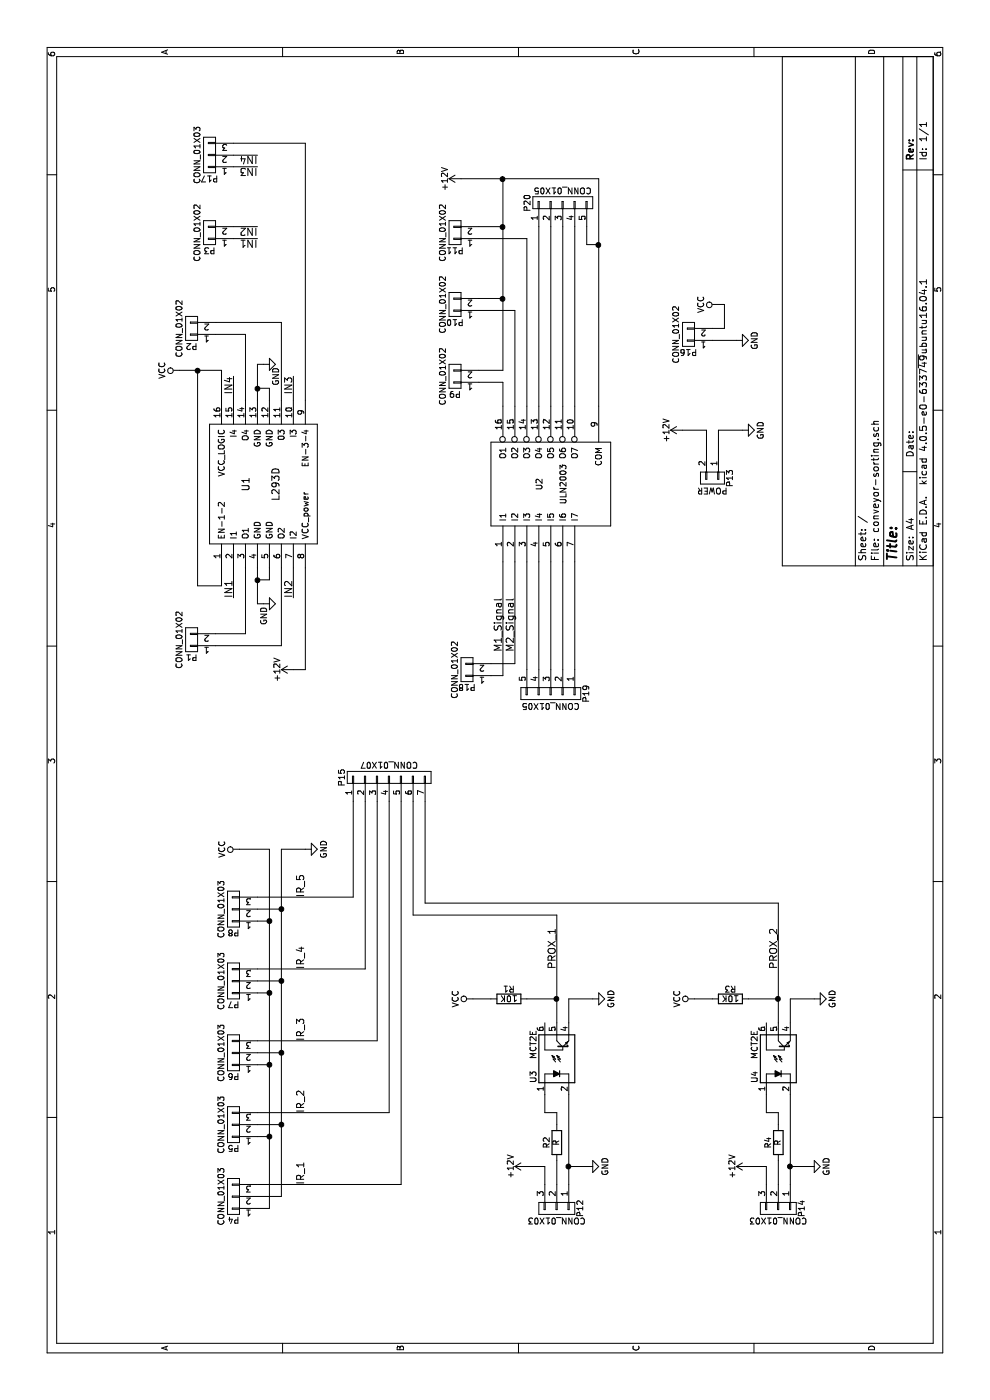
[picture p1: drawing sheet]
EESchema Schematic File Version 2
LIBS:power
LIBS:device
LIBS:transistors
LIBS:conn
LIBS:linear
LIBS:regul
LIBS:74xx
LIBS:cmos4000
LIBS:adc-dac
LIBS:memory
LIBS:xilinx
LIBS:microcontrollers
LIBS:dsp
LIBS:microchip
LIBS:analog_switches
LIBS:motorola
LIBS:texas
LIBS:intel
LIBS:audio
LIBS:interface
LIBS:digital-audio
LIBS:philips
LIBS:display
LIBS:cypress
LIBS:siliconi
LIBS:opto
LIBS:atmel
LIBS:contrib
LIBS:valves
LIBS:l293d
LIBS:conveyor-sorting-cache
EELAYER 25 0
EELAYER END
$Descr A4 11693 8268
encoding utf-8
Sheet 1 1
Title ""
Date ""
Rev ""
Comp ""
Comment1 ""
Comment2 ""
Comment3 ""
Comment4 ""
$EndDescr
$Comp
L 4N25 U3
U 1 1
P 2850 4650
F 0 "U3" H 2650 4850 50  0000 L CNN
F 1 "MCT2E" H 2850 4850 50  0000 L CNN
F 2 "Housings_DIP:DIP-6_W7.62mm_LongPads" H 2650 4450 50  0001 L CIN
F 3 "" H 2850 4650 50  0000 L CNN
	1    2850 4650
	1    0    0    -1  
$EndComp
$Comp
L ULN2003 U2
U 1 1
P 7650 4600
F 0 "U2" H 7650 4700 50  0000 C CNN
F 1 "ULN2003" H 7650 4500 50  0000 C CNN
F 2 "Housings_DIP:DIP-16_W7.62mm_LongPads" H 7650 4600 50  0001 C CNN
F 3 "" H 7650 4600 50  0000 C CNN
	1    7650 4600
	1    0    0    -1  
$EndComp
Text Label 6700 4200 2    60   ~ 0
M1_Signal
Text Label 6700 4300 2    60   ~ 0
M2_Signal
$Comp
L CONN_01X02 P10
U 1 1
P 9150 3800
F 0 "P10" H 9150 3950 50  0000 C CNN
F 1 "CONN_01X02" V 9250 3800 50  0000 C CNN
F 2 "Terminal_Blocks:TerminalBlock_Pheonix_MKDS1.5-2pol" H 9150 3800 50  0001 C CNN
F 3 "" H 9150 3800 50  0000 C CNN
	1    9150 3800
	0    -1   -1   0   
$EndComp
$Comp
L CONN_01X02 P11
U 1 1
P 9750 3800
F 0 "P11" H 9750 3950 50  0000 C CNN
F 1 "CONN_01X02" V 9850 3800 50  0000 C CNN
F 2 "Terminal_Blocks:TerminalBlock_Pheonix_MKDS1.5-2pol" H 9750 3800 50  0001 C CNN
F 3 "" H 9750 3800 50  0000 C CNN
	1    9750 3800
	0    -1   -1   0   
$EndComp
$Comp
L +12V #PWR01
U 1 1
P 10200 3850
F 0 "#PWR01" H 10200 3700 50  0001 C CNN
F 1 "+12V" H 10200 3990 50  0000 C CNN
F 2 "" H 10200 3850 50  0000 C CNN
F 3 "" H 10200 3850 50  0000 C CNN
	1    10200 3850
	1    0    0    -1  
$EndComp
$Comp
L CONN_01X03 P12
U 1 1
P 1600 4650
F 0 "P12" H 1600 4850 50  0000 C CNN
F 1 "CONN_01X03" V 1700 4650 50  0000 C CNN
F 2 "Terminal_Blocks:TerminalBlock_Pheonix_MKDS1.5-3pol" H 1600 4650 50  0001 C CNN
F 3 "" H 1600 4650 50  0000 C CNN
	1    1600 4650
	-1   0    0    1   
$EndComp
$Comp
L R R2
U 1 1
P 2150 4650
F 0 "R2" V 2230 4650 50  0000 C CNN
F 1 "R" V 2150 4650 50  0000 C CNN
F 2 "Resistors_ThroughHole:R_Axial_DIN0207_L6.3mm_D2.5mm_P10.16mm_Horizontal" V 2080 4650 50  0001 C CNN
F 3 "" H 2150 4650 50  0000 C CNN
	1    2150 4650
	0    -1   -1   0   
$EndComp
$Comp
L +12V #PWR02
U 1 1
P 1950 4400
F 0 "#PWR02" H 1950 4250 50  0001 C CNN
F 1 "+12V" H 1950 4540 50  0000 C CNN
F 2 "" H 1950 4400 50  0000 C CNN
F 3 "" H 1950 4400 50  0000 C CNN
	1    1950 4400
	1    0    0    -1  
$EndComp
$Comp
L GND #PWR03
U 1 1
P 1950 4900
F 0 "#PWR03" H 1950 4650 50  0001 C CNN
F 1 "GND" H 1950 4750 50  0000 C CNN
F 2 "" H 1950 4900 50  0000 C CNN
F 3 "" H 1950 4900 50  0000 C CNN
	1    1950 4900
	1    0    0    -1  
$EndComp
$Comp
L R R1
U 1 1
P 3350 4250
F 0 "R1" V 3430 4250 50  0000 C CNN
F 1 "10K" V 3350 4250 50  0000 C CNN
F 2 "Resistors_ThroughHole:R_Axial_DIN0207_L6.3mm_D2.5mm_P10.16mm_Horizontal" V 3280 4250 50  0001 C CNN
F 3 "" H 3350 4250 50  0000 C CNN
	1    3350 4250
	1    0    0    -1  
$EndComp
$Comp
L VCC #PWR04
U 1 1
P 3350 3950
F 0 "#PWR04" H 3350 3800 50  0001 C CNN
F 1 "VCC" H 3350 4100 50  0000 C CNN
F 2 "" H 3350 3950 50  0000 C CNN
F 3 "" H 3350 3950 50  0000 C CNN
	1    3350 3950
	1    0    0    -1  
$EndComp
$Comp
L GND #PWR05
U 1 1
P 3350 4950
F 0 "#PWR05" H 3350 4700 50  0001 C CNN
F 1 "GND" H 3350 4800 50  0000 C CNN
F 2 "" H 3350 4950 50  0000 C CNN
F 3 "" H 3350 4950 50  0000 C CNN
	1    3350 4950
	1    0    0    -1  
$EndComp
$Comp
L 4N25 U4
U 1 1
P 2850 6500
F 0 "U4" H 2650 6700 50  0000 L CNN
F 1 "MCT2E" H 2850 6700 50  0000 L CNN
F 2 "Housings_DIP:DIP-6_W7.62mm_LongPads" H 2650 6300 50  0001 L CIN
F 3 "" H 2850 6500 50  0000 L CNN
	1    2850 6500
	1    0    0    -1  
$EndComp
$Comp
L CONN_01X03 P14
U 1 1
P 1600 6500
F 0 "P14" H 1600 6700 50  0000 C CNN
F 1 "CONN_01X03" V 1700 6500 50  0000 C CNN
F 2 "Terminal_Blocks:TerminalBlock_Pheonix_MKDS1.5-3pol" H 1600 6500 50  0001 C CNN
F 3 "" H 1600 6500 50  0000 C CNN
	1    1600 6500
	-1   0    0    1   
$EndComp
$Comp
L R R4
U 1 1
P 2150 6500
F 0 "R4" V 2230 6500 50  0000 C CNN
F 1 "R" V 2150 6500 50  0000 C CNN
F 2 "Resistors_ThroughHole:R_Axial_DIN0207_L6.3mm_D2.5mm_P10.16mm_Horizontal" V 2080 6500 50  0001 C CNN
F 3 "" H 2150 6500 50  0000 C CNN
	1    2150 6500
	0    -1   -1   0   
$EndComp
$Comp
L +12V #PWR06
U 1 1
P 1950 6250
F 0 "#PWR06" H 1950 6100 50  0001 C CNN
F 1 "+12V" H 1950 6390 50  0000 C CNN
F 2 "" H 1950 6250 50  0000 C CNN
F 3 "" H 1950 6250 50  0000 C CNN
	1    1950 6250
	1    0    0    -1  
$EndComp
$Comp
L GND #PWR07
U 1 1
P 1950 6750
F 0 "#PWR07" H 1950 6500 50  0001 C CNN
F 1 "GND" H 1950 6600 50  0000 C CNN
F 2 "" H 1950 6750 50  0000 C CNN
F 3 "" H 1950 6750 50  0000 C CNN
	1    1950 6750
	1    0    0    -1  
$EndComp
$Comp
L R R3
U 1 1
P 3350 6100
F 0 "R3" V 3430 6100 50  0000 C CNN
F 1 "10K" V 3350 6100 50  0000 C CNN
F 2 "Resistors_ThroughHole:R_Axial_DIN0207_L6.3mm_D2.5mm_P10.16mm_Horizontal" V 3280 6100 50  0001 C CNN
F 3 "" H 3350 6100 50  0000 C CNN
	1    3350 6100
	1    0    0    -1  
$EndComp
$Comp
L VCC #PWR08
U 1 1
P 3350 5800
F 0 "#PWR08" H 3350 5650 50  0001 C CNN
F 1 "VCC" H 3350 5950 50  0000 C CNN
F 2 "" H 3350 5800 50  0000 C CNN
F 3 "" H 3350 5800 50  0000 C CNN
	1    3350 5800
	1    0    0    -1  
$EndComp
$Comp
L GND #PWR09
U 1 1
P 3350 6800
F 0 "#PWR09" H 3350 6550 50  0001 C CNN
F 1 "GND" H 3350 6650 50  0000 C CNN
F 2 "" H 3350 6800 50  0000 C CNN
F 3 "" H 3350 6800 50  0000 C CNN
	1    3350 6800
	1    0    0    -1  
$EndComp
$Comp
L CONN_01X02 P13
U 1 1
P 7700 5950
F 0 "P13" H 7700 6100 50  0000 C CNN
F 1 "POWER" V 7800 5950 50  0000 C CNN
F 2 "Terminal_Blocks:TerminalBlock_Pheonix_MKDS1.5-2pol" H 7700 5950 50  0001 C CNN
F 3 "" H 7700 5950 50  0000 C CNN
	1    7700 5950
	-1   0    0    1   
$EndComp
$Comp
L +12V #PWR010
U 1 1
P 8100 5700
F 0 "#PWR010" H 8100 5550 50  0001 C CNN
F 1 "+12V" H 8100 5840 50  0000 C CNN
F 2 "" H 8100 5700 50  0000 C CNN
F 3 "" H 8100 5700 50  0000 C CNN
	1    8100 5700
	1    0    0    -1  
$EndComp
$Comp
L GND #PWR011
U 1 1
P 8100 6200
F 0 "#PWR011" H 8100 5950 50  0001 C CNN
F 1 "GND" H 8100 6050 50  0000 C CNN
F 2 "" H 8100 6200 50  0000 C CNN
F 3 "" H 8100 6200 50  0000 C CNN
	1    8100 6200
	1    0    0    -1  
$EndComp
$Comp
L CONN_01X03 P4
U 1 1
P 1700 1950
F 0 "P4" H 1700 2150 50  0000 C CNN
F 1 "CONN_01X03" V 1800 1950 50  0000 C CNN
F 2 "Connectors_Molex:Molex_KK-6410-03_03x2.54mm_Straight" H 1700 1950 50  0001 C CNN
F 3 "" H 1700 1950 50  0000 C CNN
	1    1700 1950
	0    -1   -1   0   
$EndComp
$Comp
L CONN_01X03 P5
U 1 1
P 2300 1950
F 0 "P5" H 2300 2150 50  0000 C CNN
F 1 "CONN_01X03" V 2400 1950 50  0000 C CNN
F 2 "Connectors_Molex:Molex_KK-6410-03_03x2.54mm_Straight" H 2300 1950 50  0001 C CNN
F 3 "" H 2300 1950 50  0000 C CNN
	1    2300 1950
	0    -1   -1   0   
$EndComp
$Comp
L CONN_01X03 P6
U 1 1
P 2900 1950
F 0 "P6" H 2900 2150 50  0000 C CNN
F 1 "CONN_01X03" V 3000 1950 50  0000 C CNN
F 2 "Connectors_Molex:Molex_KK-6410-03_03x2.54mm_Straight" H 2900 1950 50  0001 C CNN
F 3 "" H 2900 1950 50  0000 C CNN
	1    2900 1950
	0    -1   -1   0   
$EndComp
$Comp
L CONN_01X03 P7
U 1 1
P 3500 1950
F 0 "P7" H 3500 2150 50  0000 C CNN
F 1 "CONN_01X03" V 3600 1950 50  0000 C CNN
F 2 "Connectors_Molex:Molex_KK-6410-03_03x2.54mm_Straight" H 3500 1950 50  0001 C CNN
F 3 "" H 3500 1950 50  0000 C CNN
	1    3500 1950
	0    -1   -1   0   
$EndComp
$Comp
L VCC #PWR012
U 1 1
P 4600 2000
F 0 "#PWR012" H 4600 1850 50  0001 C CNN
F 1 "VCC" H 4600 2150 50  0000 C CNN
F 2 "" H 4600 2000 50  0000 C CNN
F 3 "" H 4600 2000 50  0000 C CNN
	1    4600 2000
	1    0    0    -1  
$EndComp
$Comp
L GND #PWR013
U 1 1
P 4600 2550
F 0 "#PWR013" H 4600 2300 50  0001 C CNN
F 1 "GND" H 4600 2400 50  0000 C CNN
F 2 "" H 4600 2550 50  0000 C CNN
F 3 "" H 4600 2550 50  0000 C CNN
	1    4600 2550
	1    0    0    -1  
$EndComp
Text Label 1800 2550 0    60   ~ 0
IR_1
Text Label 2400 2550 0    60   ~ 0
IR_2
Text Label 3000 2550 0    60   ~ 0
IR_3
Text Label 3600 2550 0    60   ~ 0
IR_4
Text Label 3600 4650 0    60   ~ 0
PROX_1
Text Label 3600 6500 0    60   ~ 0
PROX_2
$Comp
L CONN_01X02 P9
U 1 1
P 8550 3800
F 0 "P9" H 8550 3950 50  0000 C CNN
F 1 "CONN_01X02" V 8650 3800 50  0000 C CNN
F 2 "Terminal_Blocks:TerminalBlock_Pheonix_MKDS1.5-2pol" H 8550 3800 50  0001 C CNN
F 3 "" H 8550 3800 50  0000 C CNN
	1    8550 3800
	0    -1   -1   0   
$EndComp
$Comp
L CONN_01X03 P8
U 1 1
P 4100 1950
F 0 "P8" H 4100 2150 50  0000 C CNN
F 1 "CONN_01X03" V 4200 1950 50  0000 C CNN
F 2 "Connectors_Molex:Molex_KK-6410-03_03x2.54mm_Straight" H 4100 1950 50  0001 C CNN
F 3 "" H 4100 1950 50  0000 C CNN
	1    4100 1950
	0    -1   -1   0   
$EndComp
Text Label 4200 2550 0    60   ~ 0
IR_5
$Comp
L GND #PWR014
U 1 1
P 6650 2200
F 0 "#PWR014" H 6650 1950 50  0001 C CNN
F 1 "GND" H 6550 2200 50  0000 C CNN
F 2 "" H 6650 2200 50  0000 C CNN
F 3 "" H 6650 2200 50  0000 C CNN
	1    6650 2200
	1    0    0    -1  
$EndComp
$Comp
L GND #PWR015
U 1 1
P 8650 2200
F 0 "#PWR015" H 8650 1950 50  0001 C CNN
F 1 "GND" H 8550 2100 50  0000 C CNN
F 2 "" H 8650 2200 50  0000 C CNN
F 3 "" H 8650 2200 50  0000 C CNN
	1    8650 2200
	1    0    0    -1  
$EndComp
$Comp
L CONN_01X02 P1
U 1 1
P 6350 1600
F 0 "P1" H 6350 1750 50  0000 C CNN
F 1 "CONN_01X02" V 6450 1600 50  0000 C CNN
F 2 "Terminal_Blocks:TerminalBlock_Pheonix_MKDS1.5-2pol" H 6350 1600 50  0001 C CNN
F 3 "" H 6350 1600 50  0000 C CNN
	1    6350 1600
	0    -1   -1   0   
$EndComp
$Comp
L +12V #PWR016
U 1 1
P 6100 2450
F 0 "#PWR016" H 6100 2300 50  0001 C CNN
F 1 "+12V" H 6100 2590 50  0000 C CNN
F 2 "" H 6100 2450 50  0000 C CNN
F 3 "" H 6100 2450 50  0000 C CNN
	1    6100 2450
	1    0    0    -1  
$EndComp
Text Label 6700 1950 0    60   ~ 0
IN1
Text Label 6700 2450 0    60   ~ 0
IN2
Text Label 8550 1950 2    60   ~ 0
IN4
Text Label 8550 2450 2    60   ~ 0
IN3
$Comp
L GND #PWR017
U 1 1
P 8850 6150
F 0 "#PWR017" H 8850 5900 50  0001 C CNN
F 1 "GND" H 8850 6000 50  0000 C CNN
F 2 "" H 8850 6150 50  0000 C CNN
F 3 "" H 8850 6150 50  0000 C CNN
	1    8850 6150
	1    0    0    -1  
$EndComp
$Comp
L VCC #PWR018
U 1 1
P 9150 6000
F 0 "#PWR018" H 9150 5850 50  0001 C CNN
F 1 "VCC" H 9150 6150 50  0000 C CNN
F 2 "" H 9150 6000 50  0000 C CNN
F 3 "" H 9150 6000 50  0000 C CNN
	1    9150 6000
	1    0    0    -1  
$EndComp
Text Label 9700 2150 1    60   ~ 0
IN1
Text Label 9800 2150 1    60   ~ 0
IN2
Text Label 10300 2150 1    60   ~ 0
IN3
Text Label 10400 2150 1    60   ~ 0
IN4
$Comp
L VCC #PWR019
U 1 1
P 8600 1500
F 0 "#PWR019" H 8600 1350 50  0001 C CNN
F 1 "VCC" H 8600 1650 50  0000 C CNN
F 2 "" H 8600 1500 50  0000 C CNN
F 3 "" H 8600 1500 50  0000 C CNN
	1    8600 1500
	1    0    0    -1  
$EndComp
$Comp
L CONN_01X07 P15
U 1 1
P 5200 3250
F 0 "P15" H 5200 3650 50  0000 C CNN
F 1 "CONN_01X07" V 5300 3250 50  0000 C CNN
F 2 "Connectors_Molex:Molex_KK-6410-07_07x2.54mm_Straight" H 5200 3250 50  0001 C CNN
F 3 "" H 5200 3250 50  0000 C CNN
	1    5200 3250
	1    0    0    -1  
$EndComp
$Comp
L CONN_01X02 P16
U 1 1
P 8900 5750
F 0 "P16" H 8900 5900 50  0000 C CNN
F 1 "CONN_01X02" V 9000 5750 50  0000 C CNN
F 2 "Connectors_Molex:Molex_KK-6410-02_02x2.54mm_Straight" H 8900 5750 50  0001 C CNN
F 3 "" H 8900 5750 50  0000 C CNN
	1    8900 5750
	0    -1   -1   0   
$EndComp
$Comp
L CONN_01X02 P3
U 1 1
P 9750 1750
F 0 "P3" H 9750 1900 50  0000 C CNN
F 1 "CONN_01X02" V 9850 1750 50  0000 C CNN
F 2 "Connectors_Molex:Molex_KK-6410-02_02x2.54mm_Straight" H 9750 1750 50  0001 C CNN
F 3 "" H 9750 1750 50  0000 C CNN
	1    9750 1750
	0    -1   -1   0   
$EndComp
$Comp
L CONN_01X02 P18
U 1 1
P 6100 3900
F 0 "P18" H 6100 4050 50  0000 C CNN
F 1 "CONN_01X02" V 6200 3900 50  0000 C CNN
F 2 "Connectors_Molex:Molex_KK-6410-02_02x2.54mm_Straight" H 6100 3900 50  0001 C CNN
F 3 "" H 6100 3900 50  0000 C CNN
	1    6100 3900
	0    -1   -1   0   
$EndComp
$Comp
L CONN_01X05 P19
U 1 1
P 5900 4600
F 0 "P19" H 5900 4900 50  0000 C CNN
F 1 "CONN_01X05" V 6000 4600 50  0000 C CNN
F 2 "Connectors_Molex:Molex_KK-6410-05_05x2.54mm_Straight" H 5900 4600 50  0001 C CNN
F 3 "" H 5900 4600 50  0000 C CNN
	1    5900 4600
	-1   0    0    1   
$EndComp
$Comp
L CONN_01X05 P20
U 1 1
P 10000 4700
F 0 "P20" H 10000 5000 50  0000 C CNN
F 1 "CONN_01X05" V 10100 4700 50  0000 C CNN
F 2 "Modified Footprints:TerminalBlock_Pheonix_MKDS1.5-5pol" H 10000 4700 50  0001 C CNN
F 3 "" H 10000 4700 50  0000 C CNN
	1    10000 4700
	1    0    0    -1  
$EndComp
$Comp
L L293D U1
U 1 1
P 7650 2200
F 0 "U1" H 7650 2350 60  0000 C CNN
F 1 "L293D" H 7650 2100 60  0000 C CNN
F 2 "Housings_DIP:DIP-16_W7.62mm_LongPads" H 7650 2000 60  0001 C CNN
F 3 "" H 7650 2000 60  0001 C CNN
	1    7650 2200
	1    0    0    -1  
$EndComp
$Comp
L CONN_01X03 P17
U 1 1
P 10400 1750
F 0 "P17" H 10400 1950 50  0000 C CNN
F 1 "CONN_01X03" V 10500 1750 50  0000 C CNN
F 2 "Connectors_Molex:Molex_KK-6410-03_03x2.54mm_Straight" H 10400 1750 50  0001 C CNN
F 3 "" H 10400 1750 50  0000 C CNN
	1    10400 1750
	0    -1   -1   0   
$EndComp
Wire Wire Line
	6050 4200 7000 4200
Wire Wire Line
	10200 5000 8300 5000
Wire Wire Line
	10200 3850 10200 5000
Connection ~ 10200 4200
Wire Wire Line
	1800 4550 1950 4550
Wire Wire Line
	1950 4550 1950 4400
Wire Wire Line
	1800 4750 2550 4750
Wire Wire Line
	1950 4750 1950 4900
Wire Wire Line
	2000 4650 1800 4650
Wire Wire Line
	2300 4650 2400 4650
Wire Wire Line
	2400 4650 2400 4550
Wire Wire Line
	2400 4550 2550 4550
Connection ~ 1950 4750
Wire Wire Line
	3350 4400 3350 4650
Wire Wire Line
	3150 4650 4050 4650
Wire Wire Line
	3350 4100 3350 3950
Wire Wire Line
	3150 4750 3350 4750
Wire Wire Line
	3350 4750 3350 4950
Connection ~ 3350 4650
Wire Wire Line
	1800 6400 1950 6400
Wire Wire Line
	1950 6400 1950 6250
Wire Wire Line
	1800 6600 2550 6600
Wire Wire Line
	1950 6600 1950 6750
Wire Wire Line
	2000 6500 1800 6500
Wire Wire Line
	2300 6500 2400 6500
Wire Wire Line
	2400 6500 2400 6400
Wire Wire Line
	2400 6400 2550 6400
Connection ~ 1950 6600
Wire Wire Line
	3350 6250 3350 6500
Wire Wire Line
	3150 6500 4150 6500
Wire Wire Line
	3350 5950 3350 5800
Wire Wire Line
	3150 6600 3350 6600
Wire Wire Line
	3350 6600 3350 6800
Connection ~ 3350 6500
Wire Wire Line
	7900 5900 8100 5900
Wire Wire Line
	8100 5900 8100 5700
Wire Wire Line
	7900 6000 8100 6000
Wire Wire Line
	8100 6000 8100 6200
Wire Wire Line
	1600 2150 1600 2250
Wire Wire Line
	1600 2250 4600 2250
Wire Wire Line
	2200 2250 2200 2150
Wire Wire Line
	2800 2250 2800 2150
Connection ~ 2200 2250
Wire Wire Line
	3400 2250 3400 2150
Connection ~ 2800 2250
Wire Wire Line
	1700 2150 1700 2350
Wire Wire Line
	1700 2350 4600 2350
Wire Wire Line
	2300 2350 2300 2150
Wire Wire Line
	2900 2350 2900 2150
Connection ~ 2300 2350
Wire Wire Line
	3500 2350 3500 2150
Connection ~ 2900 2350
Wire Wire Line
	1800 2150 1800 3350
Wire Wire Line
	2400 2150 2400 3250
Wire Wire Line
	3000 2150 3000 3150
Wire Wire Line
	3600 2150 3600 3050
Wire Wire Line
	4600 2250 4600 2000
Connection ~ 3400 2250
Wire Wire Line
	4600 2350 4600 2550
Connection ~ 3500 2350
Wire Wire Line
	8500 4000 8500 4200
Wire Wire Line
	8500 4200 8300 4200
Wire Wire Line
	9100 4000 9100 4300
Wire Wire Line
	9100 4300 8300 4300
Wire Wire Line
	9700 4000 9700 4400
Wire Wire Line
	9700 4400 8300 4400
Wire Wire Line
	8600 4000 8600 4200
Wire Wire Line
	8600 4200 10200 4200
Wire Wire Line
	9200 4000 9200 4200
Connection ~ 9200 4200
Wire Wire Line
	9800 4000 9800 4200
Connection ~ 9800 4200
Wire Wire Line
	6100 4400 7000 4400
Wire Wire Line
	4000 2150 4000 2250
Wire Wire Line
	4100 2150 4100 2350
Wire Wire Line
	4200 2150 4200 2950
Connection ~ 4000 2250
Connection ~ 4100 2350
Wire Wire Line
	6650 2150 6950 2150
Wire Wire Line
	6850 2150 6850 2250
Wire Wire Line
	6850 2250 6950 2250
Wire Wire Line
	8350 2150 8650 2150
Wire Wire Line
	8450 2150 8450 2250
Wire Wire Line
	8450 2250 8350 2250
Wire Wire Line
	6650 2150 6650 2200
Connection ~ 6850 2150
Wire Wire Line
	8650 2150 8650 2200
Connection ~ 8450 2150
Wire Wire Line
	8900 1800 8900 2050
Wire Wire Line
	8900 2050 8350 2050
Wire Wire Line
	9000 1800 9000 2350
Wire Wire Line
	9000 2350 8350 2350
Wire Wire Line
	6950 2050 6400 2050
Wire Wire Line
	6400 2050 6400 1800
Wire Wire Line
	6300 1800 6300 2350
Wire Wire Line
	6300 2350 6950 2350
Wire Wire Line
	6100 2450 6100 2550
Wire Wire Line
	6100 2550 6950 2550
Wire Wire Line
	8350 1950 8550 1950
Wire Wire Line
	8350 2450 8550 2450
Wire Wire Line
	6950 1950 6700 1950
Wire Wire Line
	6950 2450 6700 2450
Wire Wire Line
	9700 1950 9700 2150
Wire Wire Line
	9800 1950 9800 2150
Wire Wire Line
	10300 1950 10300 2150
Wire Wire Line
	10400 1950 10400 2150
Wire Wire Line
	8850 5950 8850 6150
Wire Wire Line
	8950 5950 8950 6050
Wire Wire Line
	8950 6050 9150 6050
Wire Wire Line
	9150 6050 9150 6000
Wire Wire Line
	6950 1850 6800 1850
Wire Wire Line
	6800 1850 6800 1650
Wire Wire Line
	6800 1650 8600 1650
Wire Wire Line
	8600 1500 8600 1850
Connection ~ 8600 1650
Wire Wire Line
	4200 2950 5000 2950
Wire Wire Line
	3600 3050 5000 3050
Wire Wire Line
	3000 3150 5000 3150
Wire Wire Line
	2400 3250 5000 3250
Wire Wire Line
	1800 3350 5000 3350
Wire Wire Line
	4050 4650 4050 3450
Wire Wire Line
	4050 3450 5000 3450
Wire Wire Line
	4150 3550 5000 3550
Wire Wire Line
	4150 6500 4150 3550
Wire Wire Line
	7000 4800 6100 4800
Wire Wire Line
	6100 4700 7000 4700
Wire Wire Line
	7000 4600 6100 4600
Wire Wire Line
	6100 4500 7000 4500
Wire Wire Line
	9800 4500 8300 4500
Wire Wire Line
	8300 4600 9800 4600
Wire Wire Line
	8300 4700 9800 4700
Wire Wire Line
	9800 4800 8300 4800
Wire Wire Line
	9800 4900 9650 4900
Wire Wire Line
	9650 4900 9650 5000
Connection ~ 9650 5000
Wire Wire Line
	6050 4200 6050 4100
Wire Wire Line
	6150 4100 6150 4300
Wire Wire Line
	6150 4300 7000 4300
Wire Wire Line
	8350 2550 10500 2550
$Comp
L CONN_01X02 P2
U 1 1
P 8950 1600
F 0 "P2" H 8950 1750 50  0000 C CNN
F 1 "CONN_01X02" V 9050 1600 50  0000 C CNN
F 2 "Terminal_Blocks:TerminalBlock_Pheonix_MKDS1.5-2pol" H 8950 1600 50  0001 C CNN
F 3 "" H 8950 1600 50  0000 C CNN
	1    8950 1600
	0    -1   -1   0   
$EndComp
Wire Wire Line
	10500 2550 10500 1950
Wire Wire Line
	8600 1850 8350 1850
$EndSCHEMATC
